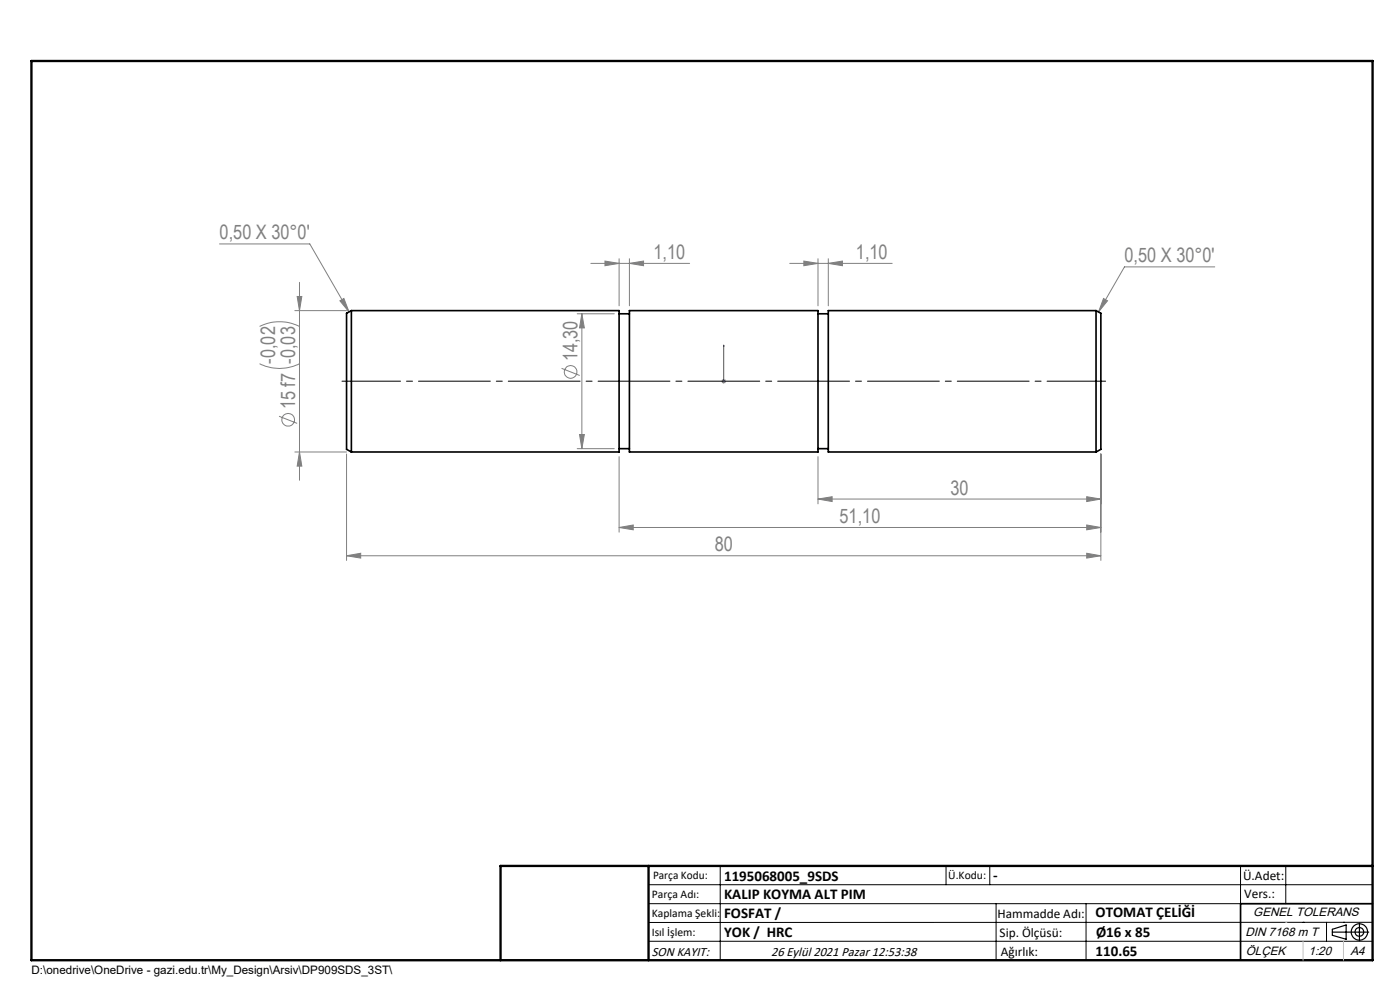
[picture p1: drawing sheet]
<svg xmlns="http://www.w3.org/2000/svg" width="297mm" height="210mm" viewBox="0 0 297 210" stroke-linecap="round" stroke-linejoin="round" font-family="sans-serif">
<g fill="none" stroke="#808080" stroke-width=".21">
<path d="M46.6 51.7h19.1l8.3 14.5M63.5 59.9v42M125.3 55.9h21M128.3 55.4l3 .5-3 .5zM131.3 54.9v10M133.5 55.9l3-.5v1zM133.5 54.9v10M167.5 55.9h21.8M170.5 55.4l3 .5-3 .5zM173.5 54.9v10M175.7 55.9l3-.5v1zM175.7 54.9v10"/>
<path d="M257.7 56.6h-19.2l-5.5 9.6M55.1 77.1a9.3 9.3 0 0 0 8.4 0M55.1 69.2a9.6 9.6 0 0 1 8.4 0M62.5 65.9h11M63 62.9h1l-.5 3zM72.1 63.8l.9-.5 1 2.9zM119.1 78.1l3.9 1.5M122.4 66.6h7.9M123.4 66.6l.6 3h-1.1zM123.4 66.6v28.6M234.1 63.3l.8 .5-1.9 2.4zM59.2 88.3l3.8 1.5"/>
<path d="M62.5 95.9h11M63.5 95.9l.5 3h-1zM73.5 96.3v22.6M122.4 95.2h7.9M122.9 92.2h1.1l-.6 3zM131.3 96.9v16M153 80.9h1M153.2 80.5l.7 .7M153.5 80.4v1M153.9 80.5l-.7 .7M173.5 96.9v10M233.5 96.3v22.6"/>
<path d="M73.5 117.9l3-.5v1zM73.5 117.9h160M131.3 111.9l3-.5v1zM131.3 111.9h102.2M173.5 105.9l3-.5v1zM173.5 105.9h60M230.5 105.4l3 .5-3 .5zM230.5 111.4l3 .5-3 .5zM230.5 117.4l3 .5-3 .5z"/>
<circle cx="121" cy="78.9" r="1.35"/>
<circle cx="61.1" cy="89" r="1.35"/>
</g>
<g fill="none" stroke="#000" stroke-width=".25">
<path d="M282.6 197.7h7.8M282.6 197.1l3-.9v3l-3-.8zM288.4 195.8v3.8M106.2 203.7h185"/>
<circle cx="288.4" cy="197.7" r="1.74"/>
<circle cx="288.4" cy="197.7" r=".93"/>
</g>
<path d="M153.5 73.2v.4v-.4M153.5 73.2v7.7M153.5 80.8v.2zM153.5 80.9h.1" fill="none" stroke="#00f" stroke-width=".21"/>
<path d="M72.5 80.9h162" fill="none" stroke="#000" stroke-width=".21" stroke-dasharray="15.2 1.3 1.3 1.3" stroke-dashoffset="2.8"/>
<g fill="none" stroke="#000" stroke-width=".21">
<path d="M137.6 187.7h153.6M137.6 191.7h153.6M137.6 199.7h153.6M152.8 183.7v20M200.7 183.7v4M210 183.7v4M211.3 191.7v12M230.4 191.7v12M263.2 183.7v20M272.8 183.7v8M276.4 195.6h.1M281.4 195.6v4.1"/>
<path d="M285 195.6h.1M291.2 195.6l-153.6 .1"/>
</g>
<path d="M291.2 191.7h-28v12" fill="none" stroke="#000" stroke-width=".35"/>
<path d="M6.7 12.9h284.5v190.8h-284.5zM137.6 183.7v20M291.2 183.7h-185v20" fill="none" stroke="#000" stroke-width=".5"/>
<path d="M276.4 199.7v4M285 199.7v4" fill="none" stroke="#c0c0c0" stroke-width=".21"/>
<path d="M272.8 195.6h.1" fill="none" stroke="#c0c0c0" stroke-width=".25"/>
<path d="M153.5 80.8v.2zM153.5 73.2v.4z" fill="#00f"/>
<g fill="#808080">
<path d="M230.5 105.4l3 .5-3 .5zM173.5 105.9l3-.5v1zM230.5 111.4l3 .5-3 .5zM131.3 111.9l3-.5v1zM230.5 117.4l3 .5-3 .5zM73.5 117.9l3-.5v1z"/>
<path d="M128.3 55.4l3 .5-3 .5zM133.5 55.9l3-.5v1zM170.5 55.4l3 .5-3 .5zM175.7 55.9l3-.5v1zM72.1 63.8l.9-.5 1 2.9zM234.1 63.3l.8 .5-1.9 2.4z"/>
<path d="M63.5 95.9l.5 3h-1zM63 62.9h1l-.5 3z"/>
<path d="M123.4 66.6l.6 3h-1.1zM122.9 92.2h1.1l-.6 3z"/>
</g>
<path d="M74.5 65.9v30M74.5 65.9h56.8v30h-56.8M74.5 65.9l-1 .6v28.8l1 .6M131.3 66.6h2.2M133.5 65.9h40v30h-40zM173.5 66.6h2.2M232.5 65.9v30M232.5 65.9h-56.8v30h56.8M232.5 65.9l1 .6v28.8l-1 .6M131.3 95.2h2.2M173.5 95.2h2.2" fill="none" stroke="#000" stroke-width=".35"/>
<g font-size="4.2" fill="#808080">
<text x="46.6" y="50.8">0,50 X 30°0'</text>
<text x="138.6" y="54.9">1,10</text>
<text x="181.6" y="54.9">1,10</text>
<text x="238.6" y="55.6">0,50 X 30°0'</text>
<text x="58.4" y="77.1" transform="rotate(-90 58.4 77.1)">-0,02</text>
<text x="122.5" y="76.7" transform="rotate(-90 122.5 76.7)">14,30</text>
<text x="62.6" y="86.8" transform="rotate(-90 62.6 86.8)">15 f7 -0,03</text>
<text x="201.6" y="104.9">30</text>
<text x="178.1" y="110.9">51,10</text>
<text x="151.6" y="116.9">80</text>
</g>
<g font-size="3.2">
<text x="153.6" y="186.8">1195068005_9SDS</text>
<text x="153.6" y="190.8">KALIP KOYMA ALT PIM</text>
<text x="210.7" y="186.6">-</text>
<text x="153.6" y="194.8">FOSFAT /</text>
<text x="232.4" y="194.5">OTOMAT ÇELİĞİ</text>
<text x="153.6" y="198.8">YOK / HRC</text>
<text x="232.4" y="202.8">110.65</text>
<text x="232.5" y="198.8">Ø16 x 85</text>
</g>
<g font-size="2.8">
<text x="263.7" y="186.7">Ü.Adet:</text>
<text x="263.9" y="190.5">Vers.:</text>
<text x="211.6" y="194.8">Hammadde Adı:</text>
<text x="138.3" y="202.8">SON KAYIT:</text>
<text x="163.6" y="202.8">26 Eylül 2021 Pazar 12:53:38</text>
<text x="212.1" y="198.7">Sip. Ölçüsü:</text>
<text x="212.3" y="202.7">Ağırlık:</text>
</g>
<g font-size="2.6">
<text x="265.9" y="194.4">GENEL TOLERANS</text>
<text x="264.2" y="198.5">DIN 7168 m T</text>
<text x="264.3" y="202.6">ÖLÇEK</text>
<text x="277.6" y="202.6">1:20</text>
<text x="286.5" y="202.6">A4</text>
</g>
<g font-size="2.5">
<text x="138.3" y="190.5">Parça Adı:</text>
<text x="138.5" y="186.5">Parça Kodu:</text>
<text x="201.2" y="186.5">Ü.Kodu:</text>
<text x="138.3" y="194.5">Kaplama Şekli:</text>
<text x="138.3" y="198.6">Isıl İşlem:</text>
<text x="6.7" y="206.7">D:\onedrive\OneDrive - gazi.edu.tr\My_Design\Arsiv\DP909SDS_3ST\</text>
</g>
</svg>
